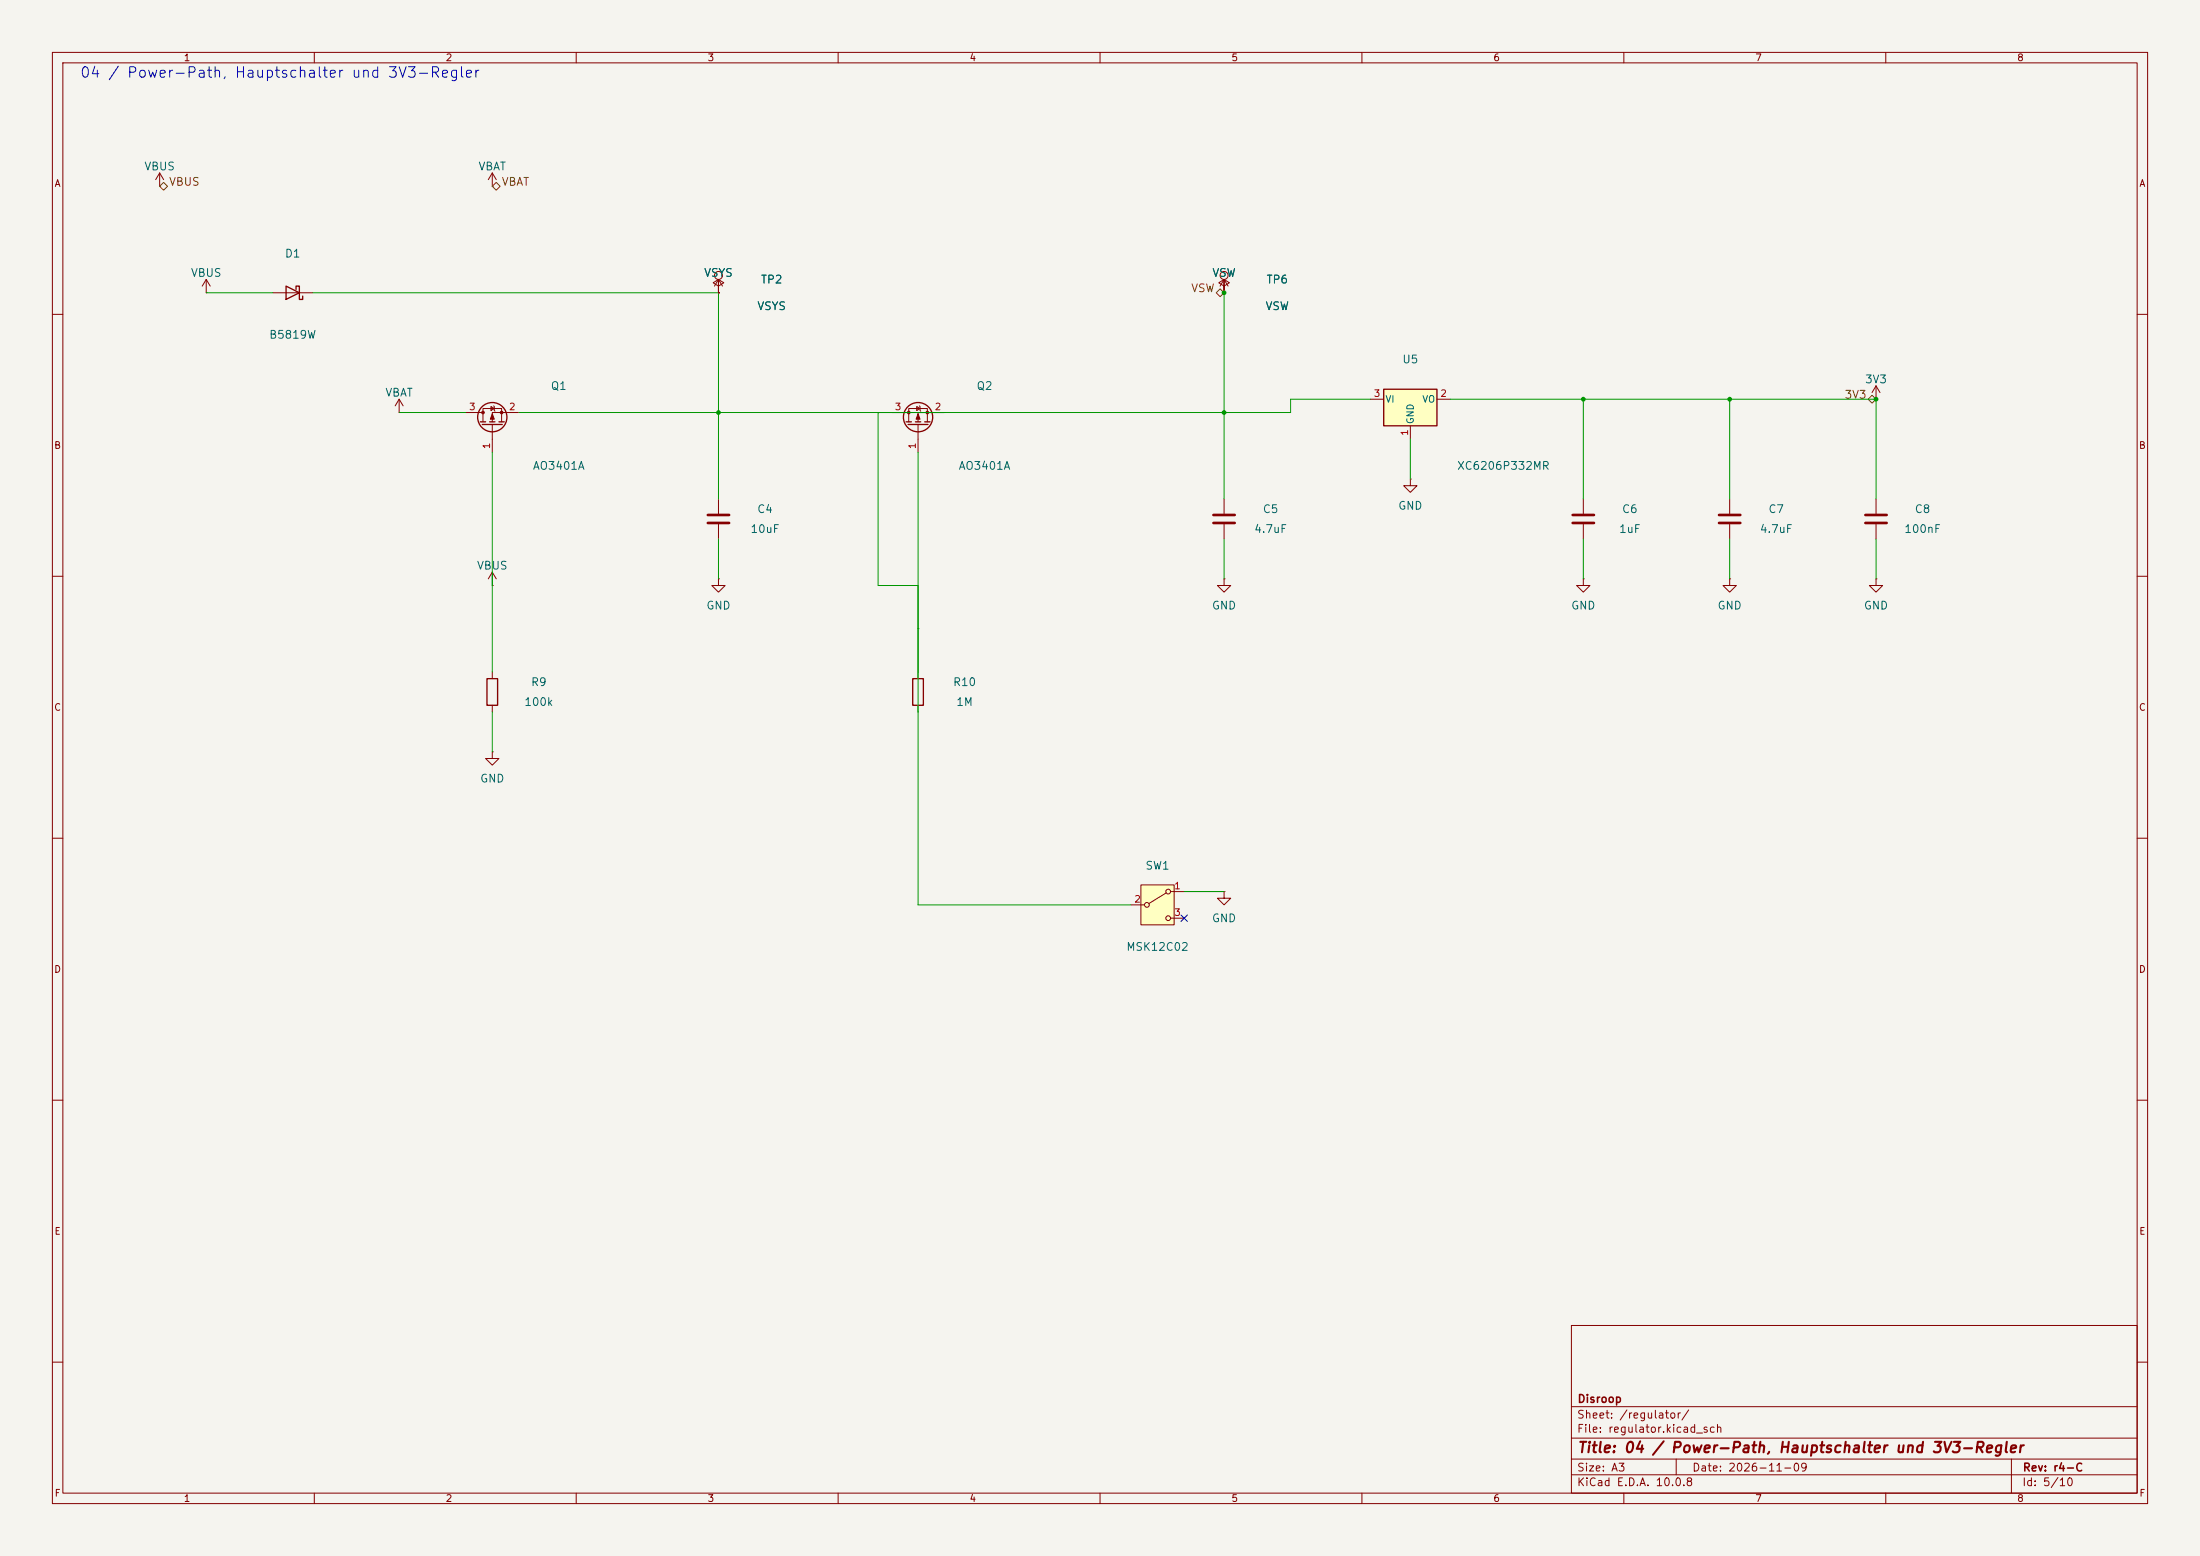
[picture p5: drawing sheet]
<svg xmlns="http://www.w3.org/2000/svg" width="420mm" height="297mm" viewBox="0 0 420 297" stroke-linecap="round" stroke-linejoin="round" font-family="sans-serif">
<path d="M0 0h420v297h-420z" fill="#f5f4ef" stroke="#f5f4ef" stroke-width=".19"/>
<g fill="none" stroke="#840000" stroke-width=".19">
<path d="M10 10h400v277h-400zM12 12h396v273h-396zM60 10v2M110 10v2M160 10v2M210 10v2M260 10v2M310 10v2M360 10v2M39.4 55.9h.1M39.4 53.3l-.8 1.3M39.4 53.3l.7 1.3"/>
<path d="M39.4 53.3v2.6M233.7 55.9h.1M233.7 54.6l1-.6-1-.7-1 .7 1 .6v1.3M233.7 53.3l-.8 1.3M233.7 53.3l.7 1.3M233.7 53.3v2.6M10 60h2M408 60h2M233.7 95.3v2.7M269.2 91.4v1.3h1.3l-1.3 1.3-1.2-1.3h1.2M269.2 91.4h.1M10 110h2"/>
<path d="M233.7 100.1v2.8M408 110h2M10 160h2M408 160h2M10 210h2M408 210h2M300 253h108v32h-108zM10 260h2M300 278.5h108M300 274.5h108M300 268.5h108M320 278.5v3"/>
<path d="M384 278.5v6.5M408 260h2M60 285v2M110 285v2M160 285v2M210 285v2M260 285v2M300 281.5h108M310 285v2M360 285v2"/>
</g>
<path d="M231.6 98.3h4.1M231.6 99.8h4.1" fill="none" stroke="#840000" stroke-width=".51"/>
<path d="M264.2 74.3h10.1v7h-10.1z" fill="#ffffc2"/>
<g fill="none" stroke="#840000" stroke-width=".25">
<path d="M54.6 54.6l2.5 1.3-2.5 1.3zM56.5 55.2v-.6h.6v2.6h.7v-.7M264.2 74.3h10.1v7h-10.1zM91.7 80.5h1M92.1 81h3.8M93.5 80.5h1M95.2 80.5h1.1M173 80.5h1M173.4 81h3.8M174.8 80.5h1M176.5 80.5h1M93 129.5h2v5.1h-2z"/>
<path d="M174.2 129.5h2.1v5.1h-2.1z"/>
<circle cx="94" cy="79.6" r="2.79"/>
<circle cx="175.3" cy="79.6" r="2.79"/>
</g>
<g fill="none" stroke="#840000" stroke-width=".19">
<path d="M30.5 35.6h.1M30.5 33l-.8 1.3M30.5 33l.7 1.3M30.5 33v2.6M94 35.6h.1M94 33v2.6M94 33l-.8 1.3M94 33l.7 1.3M52.1 55.9h7.6M137.2 55.9h.1M137.2 53.3l-.8 1.3M137.2 53.3l.7 1.3"/>
<path d="M137.2 53.3v2.6M76.2 78.7h.1M76.2 76.2l-.8 1.3M76.2 76.2l.8 1.3M76.2 76.2v2.5M88.9 78.7h3.3M93.7 77.6l.7 .4-.7 .4zM94.2 77.5l.3 1M99.1 78.7h-5.1v1.8M170.2 78.7h3.3M175 77.6l.6 .4-.6 .4zM175.5 77.5l.3 1"/>
<path d="M180.3 78.7h-5v1.8M261.6 76.2h2.6M274.3 76.2h2.6M358.1 76.2h.1M358.1 73.7l-.7 1.2M358.1 73.7l.8 1.2M358.1 73.7v2.5M92.2 80.5v-2.5h3.6v2.5M94 81v5.4M137.2 95.3v2.7M173.5 80.5v-2.5h3.5v2.5M175.3 81v5.4"/>
<path d="M269.2 81.3v2.5M302.3 95.3v2.7M330.2 95.3v2.7M358.1 95.3v2.7M94 111.8h.1M94 109.2v2.6M94 109.2l-.8 1.3M94 109.2l.7 1.3M137.2 110.5v1.3h1.2l-1.2 1.2-1.3-1.2h1.3M137.2 110.5h.1M137.2 100.1v2.8M302.3 110.5v1.3h1.2l-1.2 1.2-1.3-1.2h1.3"/>
<path d="M302.3 110.5h.1M302.3 100.1v2.8M330.2 110.5v1.3h1.3l-1.3 1.2-1.3-1.2h1.3M330.2 110.5h.1M330.2 100.1v2.8M358.1 110.5v1.3h1.3l-1.3 1.2-1.2-1.2h1.2M358.1 110.5h.1M358.1 100.1v2.8M94 128.3v1.2M94 134.6v1.3M175.3 128.3v1.2M175.3 134.6v1.3"/>
<path d="M94 143.5v1.3h1.2l-1.2 1.3-1.3-1.3h1.3M94 143.5h.1"/>
<circle cx="137.2" cy="52.6" r=".76"/>
</g>
<path d="M135.1 98.3h4.1M135.1 99.8h4.1M300.2 98.3h4.1M300.2 99.8h4.1M328.2 98.3h4M328.2 99.8h4M356.1 98.3h4.1M356.1 99.8h4.1" fill="none" stroke="#840000" stroke-width=".51"/>
<g fill="#840000" stroke="#840000" stroke-width=".19">
<path d="M94 79l.4 1h-.8z"/>
<path d="M175.3 79l.3 1h-.7z"/>
<circle cx="92.2" cy="78.7" r=".25"/>
<circle cx="95.8" cy="78.7" r=".25"/>
<circle cx="173.5" cy="78.7" r=".25"/>
<circle cx="177" cy="78.7" r=".25"/>
</g>
<path d="M217.8 168.9h6.4v7.6h-6.4z" fill="#ffffc2"/>
<g fill="none" stroke="#840000" stroke-width=".19">
<path d="M137.2 54.6l1-.6-1-.7-1.1 .7 1.1 .6v1.3M137.2 55.9h.1M233.7 53.3v2.6M233.7 110.5v1.3h1.2l-1.2 1.2-1.3-1.2h1.3M233.7 110.5h.1M215.9 172.7h2.5M217.8 168.9h6.4v7.6h-6.4zM222.6 170.4l-3.3 2.1M223.5 170.2h2.6M223.5 175.3h2.6M233.7 170.2v1.3h1.2l-1.2 1.2-1.3-1.2h1.3M233.7 170.2h.1"/>
<circle cx="233.7" cy="52.6" r=".76"/>
<circle cx="218.9" cy="172.7" r=".46"/>
<circle cx="223" cy="170.2" r=".46"/>
<circle cx="223" cy="175.3" r=".46"/>
</g>
<path d="M30.5 35.6l.7-.8 .8 .8-.8 .7zM94 35.6l.7-.8 .8 .8-.8 .7zM232.2 55.9l.7-.8 .8 .8-.8 .7zM357.4 75.5l.7 .7-.7 .7-.8-.7z" fill="none" stroke="#725600" stroke-width=".19"/>
<path d="M59.7 55.9h77.5M76.2 78.7h12.7M99.1 78.7h38.1v16.6M167.6 78.7v33.1h7.7M170.2 78.7h63.5M330.2 76.2h27.9M94 86.4v41.9M175.3 86.4v86.3M137.2 102.9v7.6M94 135.9v7.6M175.3 120h.1M226.1 170.2h7.6" fill="none" stroke="#009600" stroke-width=".19"/>
<circle cx="175.3" cy="120" r=".08" fill="#009600"/>
<g fill="none" stroke="#009600" stroke-width=".19">
<path d="M39.4 55.9h12.7M137.2 55.9v22.8h43.1M233.7 55.9v39.4M261.6 76.2h-15.2v2.5h-12.7M276.9 76.2h53.3v19.1M302.3 76.2v19.1M358.1 76.2v19.1M269.2 83.8v7.6M175.3 111.8v8.2M233.7 102.9v7.6M302.3 102.9v7.6M330.2 102.9v7.6"/>
<path d="M358.1 102.9v7.6M175.3 172.7h40.6"/>
</g>
<path d="M225.5 174.7l1.2 1.2M226.7 174.7l-1.2 1.2" fill="none" stroke="#000084" stroke-width=".19"/>
<path d="M137.2 55.9h.1M137.2 53.3v2.6M233.7 55.9h.1M233.7 53.3v2.6" fill="none" stroke="#840000" stroke-width=".19"/>
<g fill="#009600">
<circle cx="137.2" cy="78.7" r=".46"/>
<circle cx="233.7" cy="55.9" r=".46"/>
<circle cx="233.7" cy="78.7" r=".46"/>
<circle cx="302.3" cy="76.2" r=".46"/>
<circle cx="330.2" cy="76.2" r=".46"/>
<circle cx="358.1" cy="76.2" r=".46"/>
</g>
<text font-size="2" fill="#0000c2" x="15.1" y="15.3">04 / Power-Path, Hauptschalter und 3V3-Regler</text>
<text font-size="2" fill="#840000" x="301" y="277.8">Title: 04 / Power-Path, Hauptschalter und 3V3-Regler</text>
<g font-size="1.5" fill="#006464">
<text x="27.4" y="32.9">VBUS</text>
<text x="91.2" y="32.9">VBAT</text>
<text x="36.3" y="53.2">VBUS</text>
<text x="54.3" y="49.5">D1</text>
<text x="134.3" y="53.2">VSYS</text>
<text x="231.3" y="53.2">VSW</text>
<text x="144.5" y="59.6">VSYS</text>
<text x="145.1" y="54.5">TP2</text>
<text x="241.5" y="59.6">VSW</text>
<text x="241.7" y="54.5">TP6</text>
<text x="51.3" y="65">B5819W</text>
<text x="267.6" y="69.7">U5</text>
<text x="73.4" y="76.1">VBAT</text>
<text x="105" y="74.8">Q1</text>
<text x="186.3" y="74.8">Q2</text>
<text x="355.9" y="73.5">3V3</text>
<text x="101.6" y="90">AO3401A</text>
<text x="182.9" y="90">AO3401A</text>
<text x="278" y="90">XC6206P332MR</text>
<text x="144.4" y="98.3">C4</text>
<text x="241" y="98.3">C5</text>
<text x="266.8" y="97.7">GND</text>
<text x="309.5" y="98.3">C6</text>
<text x="337.5" y="98.3">C7</text>
<text x="365.4" y="98.3">C8</text>
<text x="143.2" y="102.1">10uF</text>
<text x="239.3" y="102.1">4.7uF</text>
<text x="309" y="102.1">1uF</text>
<text x="335.8" y="102.1">4.7uF</text>
<text x="363.4" y="102.1">100nF</text>
<text x="90.9" y="109.1">VBUS</text>
<text x="134.7" y="116.7">GND</text>
<text x="231.2" y="116.7">GND</text>
<text x="299.8" y="116.7">GND</text>
<text x="327.8" y="116.7">GND</text>
<text x="355.7" y="116.7">GND</text>
<text x="101.3" y="131.3">R9</text>
<text x="181.8" y="131.3">R10</text>
<text x="100" y="135.1">100k</text>
<text x="182.4" y="135.1">1M</text>
<text x="91.5" y="149.7">GND</text>
<text x="218.5" y="166.4">SW1</text>
<text x="231.2" y="176.4">GND</text>
<text x="214.9" y="181.9">MSK12C02</text>
</g>
<g font-size="1.5" fill="#725600">
<text x="32.2" y="35.8">VBUS</text>
<text x="95.7" y="35.8">VBAT</text>
<text x="227.3" y="56.1">VSW</text>
<text x="352" y="76.5">3V3</text>
</g>
<g font-size="1.5" fill="#840000">
<text x="301" y="268.1">Disroop</text>
<text x="300.9" y="273.8">File: regulator.kicad_sch</text>
<text x="300.9" y="271.1">Sheet: /regulator/</text>
<text x="300.9" y="281.2">Size: A3</text>
<text x="322.9" y="281.2">Date: 2026-11-09</text>
<text x="386" y="281.2">Rev: r4-C</text>
<text x="300.9" y="284">KiCad E.D.A. 10.0.8</text>
<text x="385.9" y="284">Id: 5/10</text>
</g>
<g font-size="1.3" fill="#840000">
<text x="35" y="12">1</text>
<text x="85" y="12">2</text>
<text x="135" y="12">3</text>
<text x="185" y="12">4</text>
<text x="235" y="12">5</text>
<text x="285" y="12">6</text>
<text x="335" y="12">7</text>
<text x="385" y="12">8</text>
<text x="10.3" y="36">A</text>
<text x="408.3" y="36">A</text>
<text x="10.2" y="86">B</text>
<text x="408.2" y="86">B</text>
<text x="10.2" y="136">C</text>
<text x="408.2" y="136">C</text>
<text x="10.2" y="186">D</text>
<text x="408.2" y="186">D</text>
<text x="10.3" y="236">E</text>
<text x="408.3" y="236">E</text>
<text x="10.3" y="286">F</text>
<text x="35" y="287">1</text>
<text x="85" y="287">2</text>
<text x="135" y="287">3</text>
<text x="185" y="287">4</text>
<text x="235" y="287">5</text>
<text x="285" y="287">6</text>
<text x="335" y="287">7</text>
<text x="385" y="287">8</text>
<text x="408.3" y="286">F</text>
</g>
<g font-size="1.3" fill="#a90000">
<text x="262.2" y="76.1">3</text>
<text x="274.9" y="76.1">2</text>
<text x="89.4" y="78.6">3</text>
<text x="97.1" y="78.6">2</text>
<text x="170.7" y="78.6">3</text>
<text x="178.3" y="78.6">2</text>
<text x="269.1" y="83.3" transform="rotate(-90 269.1 83.3)">1</text>
<text x="93.8" y="85.8" transform="rotate(-90 93.8 85.8)">1</text>
<text x="175.1" y="85.8" transform="rotate(-90 175.1 85.8)">1</text>
<text x="216.4" y="172.6">2</text>
<text x="224.1" y="170">1</text>
<text x="224.1" y="175.1">3</text>
</g>
<g font-size="1.3" fill="#006464">
<text x="264.4" y="77.2">VI</text>
<text x="271.4" y="77.2">VO</text>
<text x="270.2" y="81.1" transform="rotate(-90 270.2 81.1)">GND</text>
</g>
</svg>
